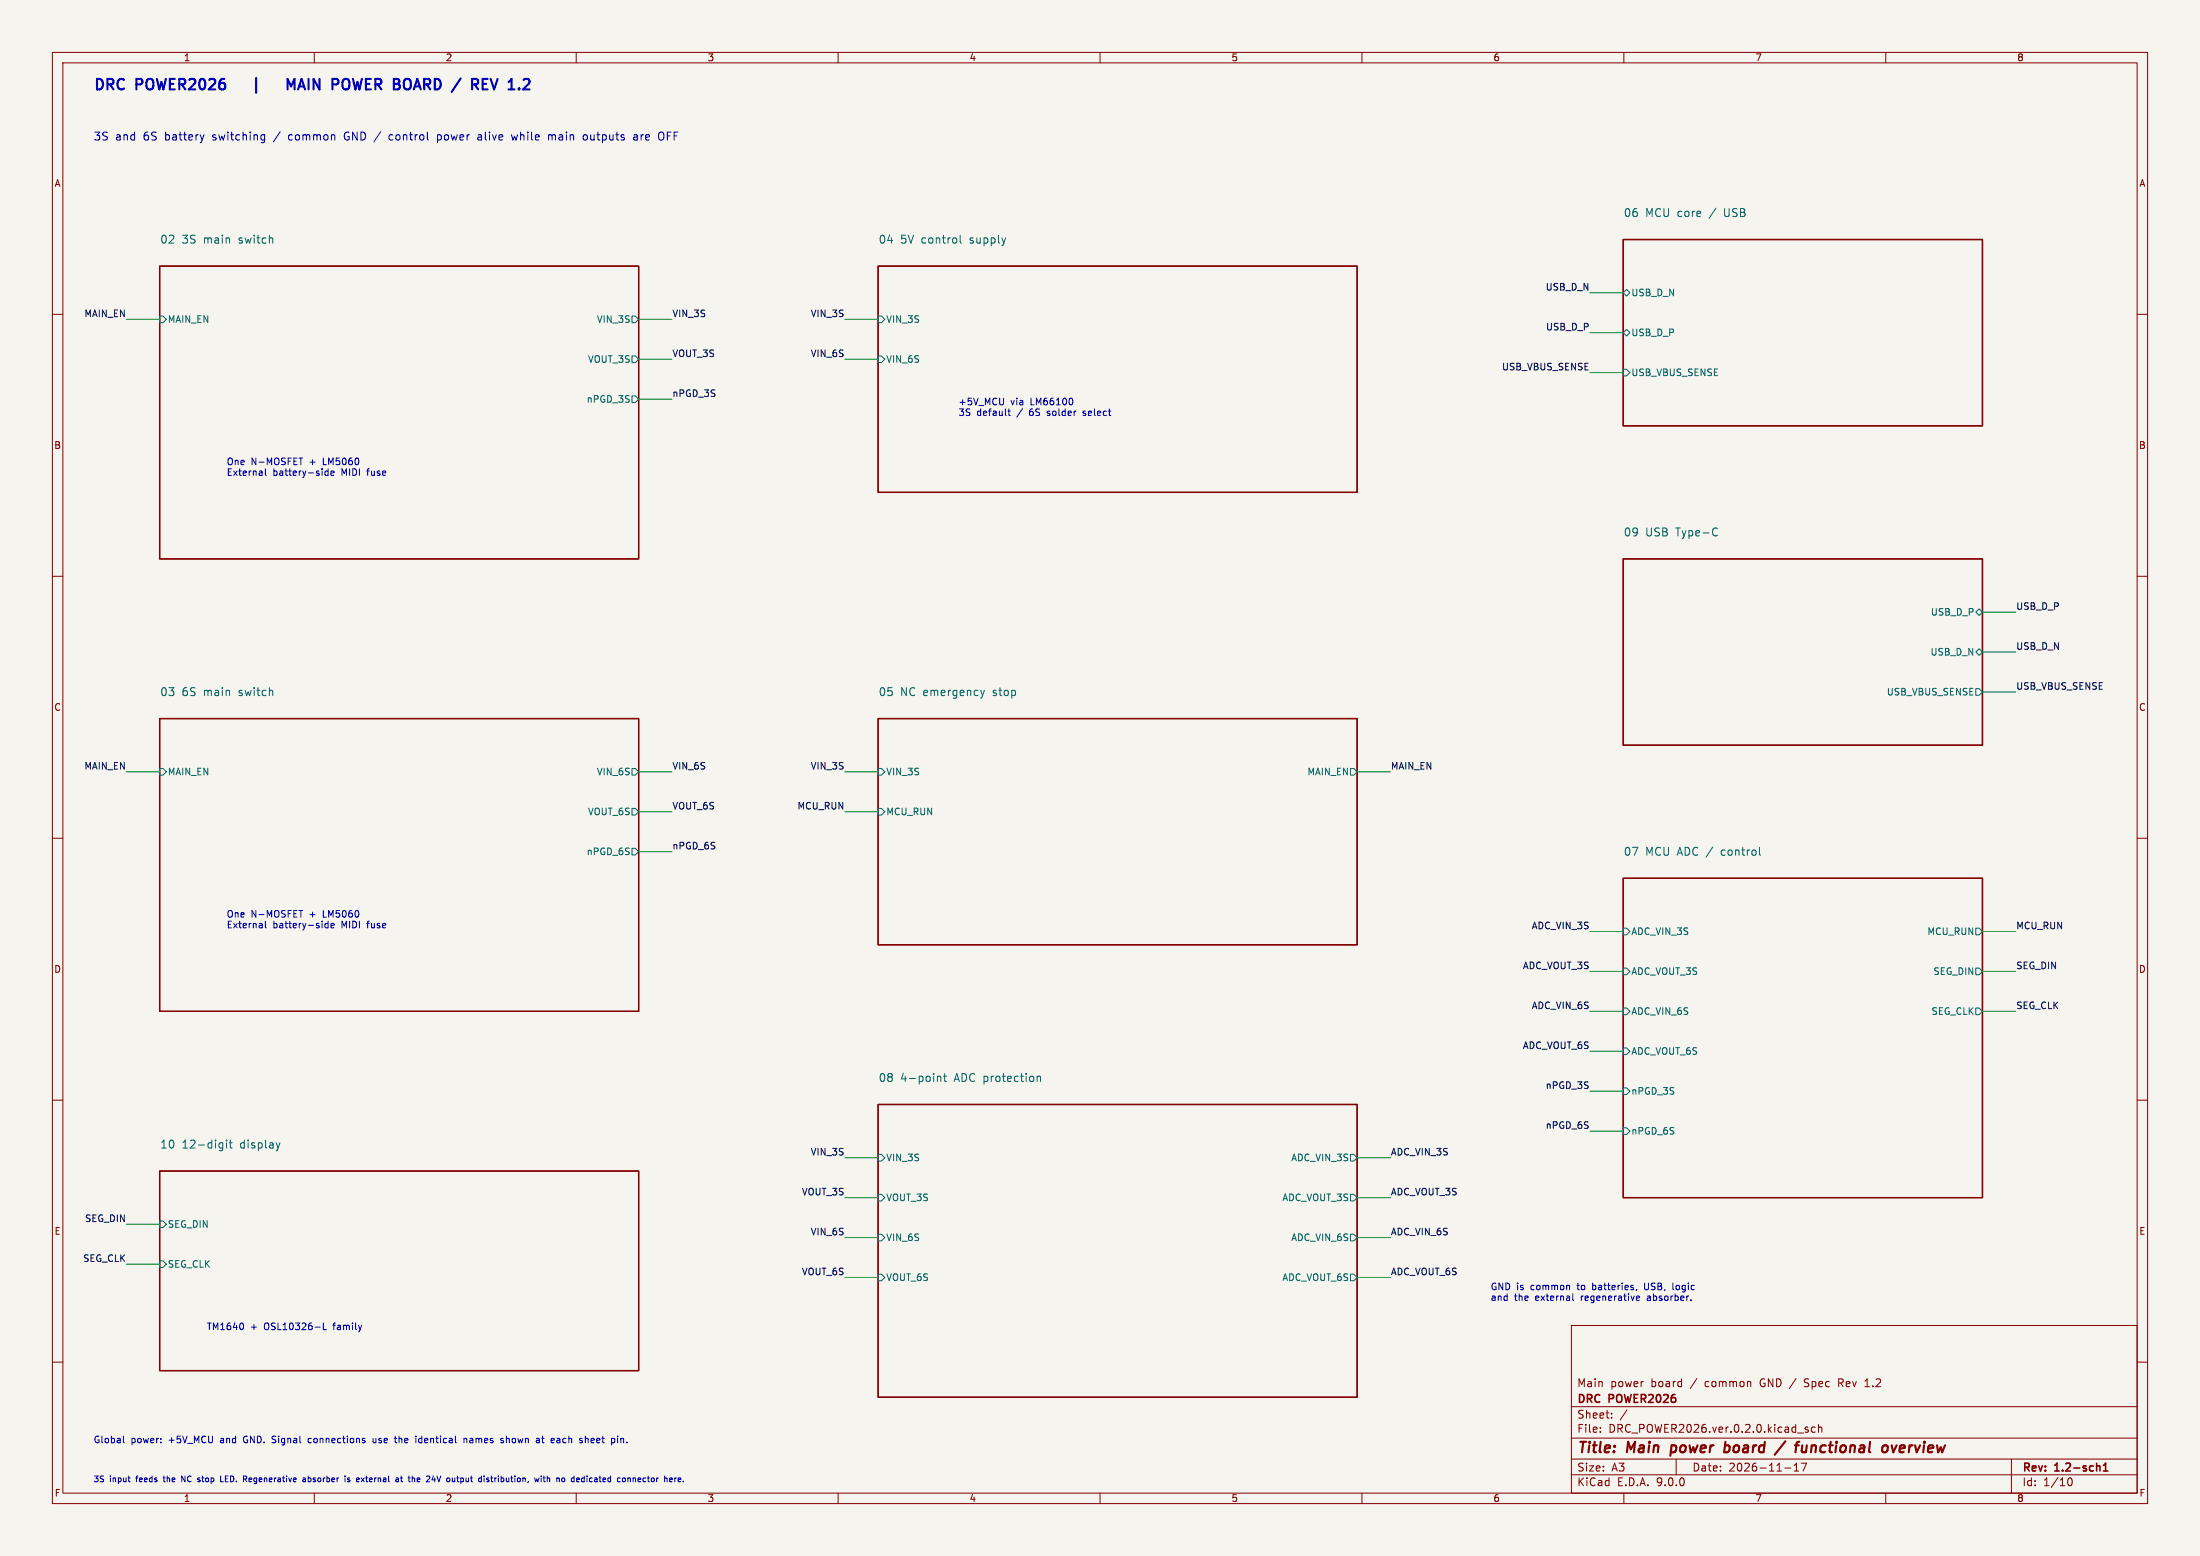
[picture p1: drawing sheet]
(kicad_sch
 (version 20250114)
 (generator "eeschema")
 (generator_version "9.0")
 (paper "A3")
 (title_block
  (title "Main power board / functional overview")
  (date "2026-11-17")
  (rev "1.2-sch1")
  (company "DRC POWER2026")
  (comment 1 "Main power board / common GND / Spec Rev 1.2"))
 (lib_symbols)
 (text
  "DRC POWER2026   |   MAIN POWER BOARD / REV 1.2" (at 17.78 15.24 0) (effects (font (size 2 2) (bold yes)) (justify left top)))
 (text
  "3S and 6S battery switching / common GND / control power alive while main outputs are OFF" (at 17.78 25.4 0) (effects (font (size 1.52 1.52)) (justify left top)))
 (label "MAIN_EN" (at 24.13 60.96 0) (effects (font (size 1.27 1.27)) (justify right bottom)))
 (label "VIN_3S" (at 128.27 60.96 0) (effects (font (size 1.27 1.27)) (justify left bottom)))
 (label "VOUT_3S" (at 128.27 68.58 0) (effects (font (size 1.27 1.27)) (justify left bottom)))
 (label "nPGD_3S" (at 128.27 76.2 0) (effects (font (size 1.27 1.27)) (justify left bottom)))
 (sheet (at 30.48 50.8) (size 91.44 55.88) (stroke (width 0.254) (type default)) (fill (color 0 0 0 0))
  (property "Sheetname" "02 3S main switch" (at 30.48 45.72 0) (effects (font (size 1.52 1.52)) (justify left)))
  (property "Sheetfile" "02_Power_3S.kicad_sch" (at 30.48 109.22 0) (effects (font (size 1.27 1.27)) (hide yes))) (pin "MAIN_EN" input (at 30.48 60.96 180) (effects (font (size 1.27 1.27)) (justify left))) (pin "VIN_3S" output (at 121.92 60.96 0) (effects (font (size 1.27 1.27)) (justify right))) (pin "VOUT_3S" output (at 121.92 68.58 0) (effects (font (size 1.27 1.27)) (justify right))) (pin "nPGD_3S" output (at 121.92 76.2 0) (effects (font (size 1.27 1.27)) (justify right))))
 (text
  "One N-MOSFET + LM5060\nExternal battery-side MIDI fuse" (at 43.18 87.63 0) (effects (font (size 1.27 1.27)) (justify left top)))
 (label
  "MAIN_EN" (at 24.13 147.32 0) (effects (font (size 1.27 1.27)) (justify right bottom)))
 (label "VIN_6S" (at 128.27 147.32 0) (effects (font (size 1.27 1.27)) (justify left bottom)))
 (label
  "VOUT_6S" (at 128.27 154.94 0) (effects (font (size 1.27 1.27)) (justify left bottom)))
 (label
  "nPGD_6S" (at 128.27 162.56 0) (effects (font (size 1.27 1.27)) (justify left bottom)))
 (sheet (at 30.48 137.16) (size 91.44 55.88) (stroke (width 0.254) (type default)) (fill (color 0 0 0 0))
  (property "Sheetname" "03 6S main switch" (at 30.48 132.08 0) (effects (font (size 1.52 1.52)) (justify left)))
  (property "Sheetfile" "03_Power_6S.kicad_sch" (at 30.48 195.58 0) (effects (font (size 1.27 1.27)) (hide yes))) (pin "MAIN_EN" input (at 30.48 147.32 180) (effects (font (size 1.27 1.27)) (justify left))) (pin "VIN_6S" output (at 121.92 147.32 0) (effects (font (size 1.27 1.27)) (justify right))) (pin "VOUT_6S" output (at 121.92 154.94 0) (effects (font (size 1.27 1.27)) (justify right))) (pin "nPGD_6S" output (at 121.92 162.56 0) (effects (font (size 1.27 1.27)) (justify right))))
 (text
  "One N-MOSFET + LM5060\nExternal battery-side MIDI fuse" (at 43.18 173.99 0) (effects (font (size 1.27 1.27)) (justify left top)))
 (label "VIN_3S" (at 161.29 60.96 0) (effects (font (size 1.27 1.27)) (justify right bottom)))
 (label "VIN_6S" (at 161.29 68.58 0) (effects (font (size 1.27 1.27)) (justify right bottom)))
 (sheet (at 167.64 50.8) (size 91.44 43.18) (stroke (width 0.254) (type default)) (fill (color 0 0 0 0))
  (property "Sheetname" "04 5V control supply" (at 167.64 45.72 0) (effects (font (size 1.52 1.52)) (justify left)))
  (property "Sheetfile" "04_Control_5V.kicad_sch" (at 167.64 96.52 0) (effects (font (size 1.27 1.27)) (hide yes))) (pin "VIN_3S" input (at 167.64 60.96 180) (effects (font (size 1.27 1.27)) (justify left))) (pin "VIN_6S" input (at 167.64 68.58 180) (effects (font (size 1.27 1.27)) (justify left))))
 (text
  "+5V_MCU via LM66100\n3S default / 6S solder select" (at 182.88 76.2 0) (effects (font (size 1.27 1.27)) (justify left top)))
 (label
  "VIN_3S" (at 161.29 147.32 0) (effects (font (size 1.27 1.27)) (justify right bottom)))
 (label
  "MCU_RUN" (at 161.29 154.94 0) (effects (font (size 1.27 1.27)) (justify right bottom)))
 (label
  "MAIN_EN" (at 265.43 147.32 0) (effects (font (size 1.27 1.27)) (justify left bottom)))
 (sheet (at 167.64 137.16) (size 91.44 43.18) (stroke (width 0.254) (type default)) (fill (color 0 0 0 0))
  (property "Sheetname" "05 NC emergency stop" (at 167.64 132.08 0) (effects (font (size 1.52 1.52)) (justify left)))
  (property "Sheetfile" "05_Emergency_Stop.kicad_sch" (at 167.64 182.88 0) (effects (font (size 1.27 1.27)) (hide yes))) (pin "VIN_3S" input (at 167.64 147.32 180) (effects (font (size 1.27 1.27)) (justify left))) (pin "MCU_RUN" input (at 167.64 154.94 180) (effects (font (size 1.27 1.27)) (justify left))) (pin "MAIN_EN" output (at 259.08 147.32 0) (effects (font (size 1.27 1.27)) (justify right))))
 (label
  "USB_D_N" (at 303.53 55.88 0) (effects (font (size 1.27 1.27)) (justify right bottom)))
 (label "USB_D_P" (at 303.53 63.5 0) (effects (font (size 1.27 1.27)) (justify right bottom)))
 (label
  "USB_VBUS_SENSE" (at 303.53 71.12 0) (effects (font (size 1.27 1.27)) (justify right bottom)))
 (sheet (at 309.88 45.72) (size 68.58 35.56) (stroke (width 0.254) (type default)) (fill (color 0 0 0 0))
  (property "Sheetname" "06 MCU core / USB" (at 309.88 40.64 0) (effects (font (size 1.52 1.52)) (justify left)))
  (property "Sheetfile" "06_MCU_Core.kicad_sch" (at 309.88 83.82 0) (effects (font (size 1.27 1.27)) (hide yes)))
  (pin
   "USB_D_N"
   bidirectional (at 309.88 55.88 180) (effects (font (size 1.27 1.27)) (justify left)))
  (pin
   "USB_D_P"
   bidirectional (at 309.88 63.5 180) (effects (font (size 1.27 1.27)) (justify left)))
  (pin
   "USB_VBUS_SENSE"
   input (at 309.88 71.12 180) (effects (font (size 1.27 1.27)) (justify left))))
 (label
  "ADC_VIN_3S" (at 303.53 177.8 0) (effects (font (size 1.27 1.27)) (justify right bottom)))
 (label
  "ADC_VOUT_3S" (at 303.53 185.42 0) (effects (font (size 1.27 1.27)) (justify right bottom)))
 (label
  "ADC_VIN_6S" (at 303.53 193.04 0) (effects (font (size 1.27 1.27)) (justify right bottom)))
 (label
  "ADC_VOUT_6S" (at 303.53 200.66 0) (effects (font (size 1.27 1.27)) (justify right bottom)))
 (label
  "nPGD_3S" (at 303.53 208.28 0) (effects (font (size 1.27 1.27)) (justify right bottom)))
 (label
  "nPGD_6S" (at 303.53 215.9 0) (effects (font (size 1.27 1.27)) (justify right bottom)))
 (label "MCU_RUN" (at 384.81 177.8 0) (effects (font (size 1.27 1.27)) (justify left bottom)))
 (label
  "SEG_DIN" (at 384.81 185.42 0) (effects (font (size 1.27 1.27)) (justify left bottom)))
 (label
  "SEG_CLK" (at 384.81 193.04 0) (effects (font (size 1.27 1.27)) (justify left bottom)))
 (sheet (at 309.88 167.64) (size 68.58 60.96) (stroke (width 0.254) (type default)) (fill (color 0 0 0 0))
  (property "Sheetname" "07 MCU ADC / control" (at 309.88 162.56 0) (effects (font (size 1.52 1.52)) (justify left)))
  (property "Sheetfile" "07_MCU_IO.kicad_sch" (at 309.88 231.14 0) (effects (font (size 1.27 1.27)) (hide yes)))
  (pin
   "ADC_VIN_3S"
   input (at 309.88 177.8 180) (effects (font (size 1.27 1.27)) (justify left)))
  (pin
   "ADC_VOUT_3S"
   input (at 309.88 185.42 180) (effects (font (size 1.27 1.27)) (justify left)))
  (pin
   "ADC_VIN_6S"
   input (at 309.88 193.04 180) (effects (font (size 1.27 1.27)) (justify left)))
  (pin
   "ADC_VOUT_6S"
   input (at 309.88 200.66 180) (effects (font (size 1.27 1.27)) (justify left))) (pin "nPGD_3S" input (at 309.88 208.28 180) (effects (font (size 1.27 1.27)) (justify left))) (pin "nPGD_6S" input (at 309.88 215.9 180) (effects (font (size 1.27 1.27)) (justify left))) (pin "MCU_RUN" output (at 378.46 177.8 0) (effects (font (size 1.27 1.27)) (justify right))) (pin "SEG_DIN" output (at 378.46 185.42 0) (effects (font (size 1.27 1.27)) (justify right))) (pin "SEG_CLK" output (at 378.46 193.04 0) (effects (font (size 1.27 1.27)) (justify right))))
 (label
  "VIN_3S" (at 161.29 220.98 0) (effects (font (size 1.27 1.27)) (justify right bottom)))
 (label
  "VOUT_3S" (at 161.29 228.6 0) (effects (font (size 1.27 1.27)) (justify right bottom)))
 (label
  "VIN_6S" (at 161.29 236.22 0) (effects (font (size 1.27 1.27)) (justify right bottom)))
 (label
  "VOUT_6S" (at 161.29 243.84 0) (effects (font (size 1.27 1.27)) (justify right bottom)))
 (label
  "ADC_VIN_3S" (at 265.43 220.98 0) (effects (font (size 1.27 1.27)) (justify left bottom)))
 (label
  "ADC_VOUT_3S" (at 265.43 228.6 0) (effects (font (size 1.27 1.27)) (justify left bottom)))
 (label
  "ADC_VIN_6S" (at 265.43 236.22 0) (effects (font (size 1.27 1.27)) (justify left bottom)))
 (label
  "ADC_VOUT_6S" (at 265.43 243.84 0) (effects (font (size 1.27 1.27)) (justify left bottom)))
 (sheet (at 167.64 210.82) (size 91.44 55.88) (stroke (width 0.254) (type default)) (fill (color 0 0 0 0))
  (property "Sheetname" "08 4-point ADC protection" (at 167.64 205.74 0) (effects (font (size 1.52 1.52)) (justify left)))
  (property "Sheetfile" "08_ADC_Protection.kicad_sch" (at 167.64 269.24 0) (effects (font (size 1.27 1.27)) (hide yes))) (pin "VIN_3S" input (at 167.64 220.98 180) (effects (font (size 1.27 1.27)) (justify left))) (pin "VOUT_3S" input (at 167.64 228.6 180) (effects (font (size 1.27 1.27)) (justify left))) (pin "VIN_6S" input (at 167.64 236.22 180) (effects (font (size 1.27 1.27)) (justify left))) (pin "VOUT_6S" input (at 167.64 243.84 180) (effects (font (size 1.27 1.27)) (justify left)))
  (pin
   "ADC_VIN_3S"
   output (at 259.08 220.98 0) (effects (font (size 1.27 1.27)) (justify right)))
  (pin
   "ADC_VOUT_3S"
   output (at 259.08 228.6 0) (effects (font (size 1.27 1.27)) (justify right)))
  (pin
   "ADC_VIN_6S"
   output (at 259.08 236.22 0) (effects (font (size 1.27 1.27)) (justify right)))
  (pin
   "ADC_VOUT_6S"
   output (at 259.08 243.84 0) (effects (font (size 1.27 1.27)) (justify right))))
 (label
  "USB_D_P" (at 384.81 116.84 0) (effects (font (size 1.27 1.27)) (justify left bottom)))
 (label
  "USB_D_N" (at 384.81 124.46 0) (effects (font (size 1.27 1.27)) (justify left bottom)))
 (label
  "USB_VBUS_SENSE" (at 384.81 132.08 0) (effects (font (size 1.27 1.27)) (justify left bottom)))
 (sheet (at 309.88 106.68) (size 68.58 35.56) (stroke (width 0.254) (type default)) (fill (color 0 0 0 0))
  (property "Sheetname" "09 USB Type-C" (at 309.88 101.6 0) (effects (font (size 1.52 1.52)) (justify left)))
  (property "Sheetfile" "09_USB.kicad_sch" (at 309.88 144.78 0) (effects (font (size 1.27 1.27)) (hide yes)))
  (pin
   "USB_D_P"
   bidirectional (at 378.46 116.84 0) (effects (font (size 1.27 1.27)) (justify right)))
  (pin
   "USB_D_N"
   bidirectional (at 378.46 124.46 0) (effects (font (size 1.27 1.27)) (justify right)))
  (pin
   "USB_VBUS_SENSE"
   output (at 378.46 132.08 0) (effects (font (size 1.27 1.27)) (justify right))))
 (label
  "SEG_DIN" (at 24.13 233.68 0) (effects (font (size 1.27 1.27)) (justify right bottom)))
 (label "SEG_CLK" (at 24.13 241.3 0) (effects (font (size 1.27 1.27)) (justify right bottom)))
 (sheet (at 30.48 223.52) (size 91.44 38.1) (stroke (width 0.254) (type default)) (fill (color 0 0 0 0))
  (property "Sheetname" "10 12-digit display" (at 30.48 218.44 0) (effects (font (size 1.52 1.52)) (justify left)))
  (property "Sheetfile" "10_Display.kicad_sch" (at 30.48 264.16 0) (effects (font (size 1.27 1.27)) (hide yes))) (pin "SEG_DIN" input (at 30.48 233.68 180) (effects (font (size 1.27 1.27)) (justify left))) (pin "SEG_CLK" input (at 30.48 241.3 180) (effects (font (size 1.27 1.27)) (justify left))))
 (text
  "TM1640 + OSL10326-L family" (at 39.37 252.73 0) (effects (font (size 1.27 1.27)) (justify left top)))
 (text
  "Global power: +5V_MCU and GND. Signal connections use the identical names shown at each sheet pin." (at 17.78 274.32 0) (effects (font (size 1.27 1.27)) (justify left top)))
 (text
  "3S input feeds the NC stop LED. Regenerative absorber is external at the 24V output distribution, with no dedicated connector here." (at 17.78 281.94 0) (effects (font (size 1.1 1.1)) (justify left top)))
 (text
  "GND is common to batteries, USB, logic\nand the external regenerative absorber." (at 284.48 245.11 0) (effects (font (size 1.27 1.27)) (justify left top)))
 (wire (pts (xy 30.48 60.96) (xy 24.13 60.96)) (stroke (width 0) (type default)))
 (wire (pts (xy 121.92 60.96) (xy 128.27 60.96)) (stroke (width 0) (type default)))
 (wire (pts (xy 121.92 68.58) (xy 128.27 68.58)) (stroke (width 0) (type default)))
 (wire (pts (xy 121.92 76.2) (xy 128.27 76.2)) (stroke (width 0) (type default)))
 (wire (pts (xy 30.48 147.32) (xy 24.13 147.32)) (stroke (width 0) (type default)))
 (wire (pts (xy 121.92 147.32) (xy 128.27 147.32)) (stroke (width 0) (type default)))
 (wire (pts (xy 121.92 154.94) (xy 128.27 154.94)) (stroke (width 0) (type default)))
 (wire (pts (xy 121.92 162.56) (xy 128.27 162.56)) (stroke (width 0) (type default)))
 (wire (pts (xy 167.64 60.96) (xy 161.29 60.96)) (stroke (width 0) (type default)))
 (wire (pts (xy 167.64 68.58) (xy 161.29 68.58)) (stroke (width 0) (type default)))
 (wire (pts (xy 167.64 147.32) (xy 161.29 147.32)) (stroke (width 0) (type default)))
 (wire (pts (xy 167.64 154.94) (xy 161.29 154.94)) (stroke (width 0) (type default)))
 (wire (pts (xy 259.08 147.32) (xy 265.43 147.32)) (stroke (width 0) (type default)))
 (wire (pts (xy 309.88 55.88) (xy 303.53 55.88)) (stroke (width 0) (type default)))
 (wire (pts (xy 309.88 63.5) (xy 303.53 63.5)) (stroke (width 0) (type default)))
 (wire (pts (xy 309.88 71.12) (xy 303.53 71.12)) (stroke (width 0) (type default)))
 (wire (pts (xy 309.88 177.8) (xy 303.53 177.8)) (stroke (width 0) (type default)))
 (wire (pts (xy 309.88 185.42) (xy 303.53 185.42)) (stroke (width 0) (type default)))
 (wire (pts (xy 309.88 193.04) (xy 303.53 193.04)) (stroke (width 0) (type default)))
 (wire (pts (xy 309.88 200.66) (xy 303.53 200.66)) (stroke (width 0) (type default)))
 (wire (pts (xy 309.88 208.28) (xy 303.53 208.28)) (stroke (width 0) (type default)))
 (wire (pts (xy 309.88 215.9) (xy 303.53 215.9)) (stroke (width 0) (type default)))
 (wire (pts (xy 378.46 177.8) (xy 384.81 177.8)) (stroke (width 0) (type default)))
 (wire (pts (xy 378.46 185.42) (xy 384.81 185.42)) (stroke (width 0) (type default)))
 (wire (pts (xy 378.46 193.04) (xy 384.81 193.04)) (stroke (width 0) (type default)))
 (wire (pts (xy 167.64 220.98) (xy 161.29 220.98)) (stroke (width 0) (type default)))
 (wire (pts (xy 167.64 228.6) (xy 161.29 228.6)) (stroke (width 0) (type default)))
 (wire (pts (xy 167.64 236.22) (xy 161.29 236.22)) (stroke (width 0) (type default)))
 (wire (pts (xy 167.64 243.84) (xy 161.29 243.84)) (stroke (width 0) (type default)))
 (wire (pts (xy 259.08 220.98) (xy 265.43 220.98)) (stroke (width 0) (type default)))
 (wire (pts (xy 259.08 228.6) (xy 265.43 228.6)) (stroke (width 0) (type default)))
 (wire (pts (xy 259.08 236.22) (xy 265.43 236.22)) (stroke (width 0) (type default)))
 (wire (pts (xy 259.08 243.84) (xy 265.43 243.84)) (stroke (width 0) (type default)))
 (wire (pts (xy 378.46 116.84) (xy 384.81 116.84)) (stroke (width 0) (type default)))
 (wire (pts (xy 378.46 124.46) (xy 384.81 124.46)) (stroke (width 0) (type default)))
 (wire (pts (xy 378.46 132.08) (xy 384.81 132.08)) (stroke (width 0) (type default)))
 (wire (pts (xy 30.48 233.68) (xy 24.13 233.68)) (stroke (width 0) (type default)))
 (wire (pts (xy 30.48 241.3) (xy 24.13 241.3)) (stroke (width 0) (type default)))
 (sheet_instances (path "" (page "1"))))
